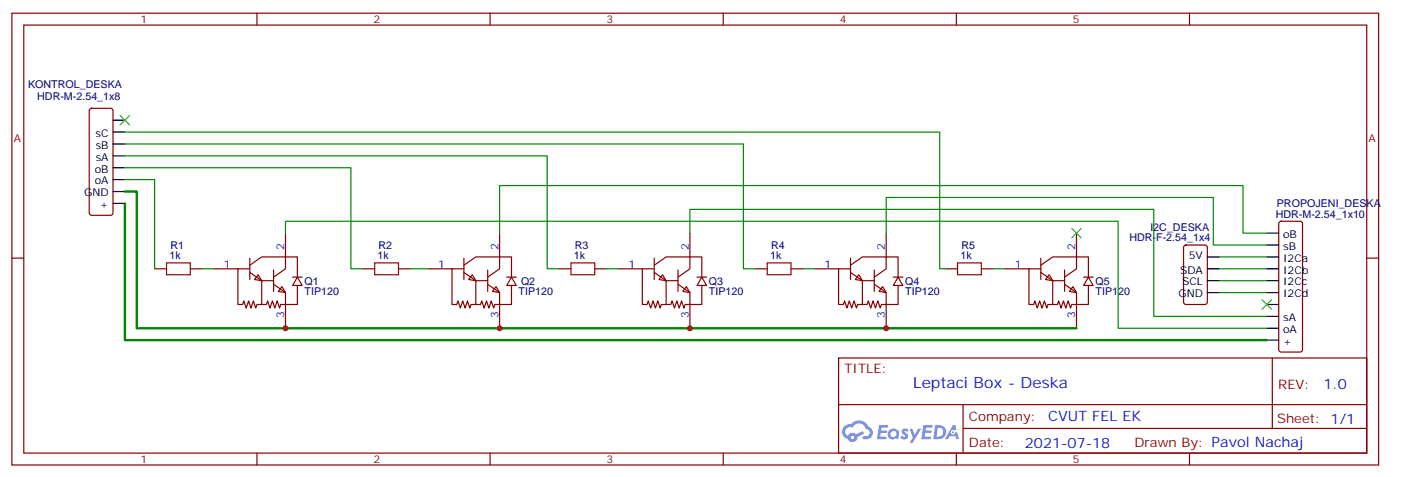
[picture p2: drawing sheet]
<svg xmlns="http://www.w3.org/2000/svg" width="416mm" height="142mm" viewBox="0 0 416 142" stroke-linecap="round" stroke-linejoin="round" font-family="sans-serif">
<g fill="none" stroke="#870000" stroke-width=".35">
<path d="M3.5 3.9h405.4v134.1h-405.4zM7.1 7.4h398.2v127h-398.2zM76.2 3.9v3.5M145.3 3.9v3.5M214.5 3.9v3.5M283.6 3.9v3.5M352.8 3.9v3.5M3.5 76.6h3.6M405.3 76.6h3.6M248.7 106.2h156.6v28.2h-156.6zM377.3 106.2v20.9M76.2 134.4v3.6"/>
<path d="M145.3 134.4v3.6M214.5 134.4v3.6M248.7 120.1h156.5M283.6 134.4v3.6M285.6 127.1h119.6M285.6 120.1v14.1M352.8 134.4v3.6"/>
</g>
<g fill="#5487ff">
<path d="M267.7 127.4a1.22 1.22 0 0 1 1.7 .3l-.4 .5a.47 .47 0 0 0-.3-.4 .47 .47 0 0 0-.5 .2l.1 .3a1.14 1.14 0 0 1 .8 1.7 1.14 1.14 0 0 1-1.9 0l-.2-.2 .5-.5 .7 .4a.29 .29 0 0 0 .3-.3 .29 .29 0 0 0-.2-.3 1.04 1.04 0 0 1-.6-1.7z"/>
<path d="M260.7 126.2h2.4l.3 .1-.2 .5-1.8 .1-.1 .8h1.5l.3 .4-.3 .4h-1.6l-.2 1.1h1.7l.2 .3-.2 .4h-2.6z"/>
<path d="M273.8 126.2h2.4l.3 .1-.1 .5-1.8 .1-.2 .8h1.6l.3 .4-.4 .4h-1.6l-.1 1.1h1.7l.2 .3-.2 .3-2.6 .1z"/>
<path d="M282.6 126.2h.7l.3 1.2-.6 .3a.69 .69 0 0 0-1 .3 .69 .69 0 0 0 .4 1 .69 .69 0 0 0 .9-.7l.5-.2 .6 2.2h-.8l-.2-.9h-1.8l-.5 .9h-.8z"/>
<path d="M269.8 127.2h.8l.6 1.9 1.1-1.9h.9l-2.6 4.2h-.8l.9-1.5z"/>
<path d="M277.4 126.2l-.6 4.1h1.3a2.11 2.11 0 0 0 2.5-2.1 2.11 2.11 0 0 0-2.5-2zM278.1 126.9a1.39 1.39 0 0 1 1.7 1.4 1.39 1.39 0 0 1-1.8 1.3h-.3z"/>
<path d="M263.7 127.8a1.54 1.54 0 0 0-.1 2.1 1.54 1.54 0 0 0 2.2 .2l.6 .2 .3-2.3-.2-.2-.4-.1a1.49 1.49 0 0 0-2.4 .1zM264 128.8a.94 .94 0 0 1 1.8 0 .94 .94 0 0 1-1.8 0z"/>
<path d="M250.4 126.5a2.18 2.18 0 0 0 1.1 3.7 1.44 1.44 0 0 0 1.6 1 1.44 1.44 0 0 0 1.2-1.5l2-1-.5-.8-1.9 1a1.47 1.47 0 0 0-2.4 .5 1.39 1.39 0 0 1-.7-2 1.39 1.39 0 0 1 2-.5 2.12 2.12 0 0 1 2.2-1.3 2.12 2.12 0 0 1 1.9 1.7 1.14 1.14 0 0 1 1.1 1.4 1.14 1.14 0 0 1-1.7 .8 .43 .43 0 0 0-.5 .3 .43 .43 0 0 0 .4 .5 1.98 1.98 0 0 0 2.5-1.2 1.98 1.98 0 0 0-1.2-2.5 3.1 3.1 0 0 0-5.3-.7l-.9 .1zM252.3 129.8a.55 .55 0 0 1 1.1 0 .55 .55 0 0 1-1.1 0z"/>
<circle cx="282.6" cy="128.3" r=".26"/>
</g>
<path d="M26.7 32.3l.5-.2h5.6l.5 .2 .2 .5v30.4l-.2 .5-.5 .2h-5.6l-.5-.2-.2-.5v-30.4zM351.2 72.9l.5-.2h5.7l.6 .4 .1 16.5-.5 .7h-5.9l-.6-.4-.1-16.5zM379.5 65.9l.4-.2h5.7l.5 .2 .2 .5v37.4l-.2 .5-.5 .2h-5.7l-.5-.3-.2-.4v-37.4z" fill="none" stroke="#870000" stroke-width=".35"/>
<g fill="none" stroke="#000" stroke-width=".35">
<path d="M33.5 39.2h3.5M33.5 35.7h3.5M33.5 56.8h3.5M33.5 53.3h3.5M33.5 49.8h3.5M33.5 46.2h3.5M33.5 42.7h3.5M33.5 60.4h3.5M358.1 76.2h3.5M358.1 79.8h3.5M375.7 76.2h3.5M375.7 79.8h3.5"/>
<path d="M375.7 69.2h3.5M375.7 72.7h3.5M358.1 83.3h3.5M358.1 86.8h3.5M375.7 83.3h3.5M375.7 86.8h3.5M375.7 90.3h3.5M375.7 93.9h3.5M375.7 97.4h3.5M375.7 100.9h3.5"/>
</g>
<path d="M361.6 79.8h14.1M361.6 76.2h14.1M361.6 86.8h14.1M361.6 83.3h14.1" fill="none" stroke="#008700" stroke-width=".35"/>
<path d="M37 60.4v40.5h338.7" fill="none" stroke="#008700" stroke-width=".71"/>
<g fill="#fff" stroke="#870000" stroke-width=".35">
<path d="M88.2 82.2l1.4 2.5h-2.8z"/>
<path d="M83.6 85.1l1.1 1.7-2.2-.3z"/>
<path d="M76.6 81.5l1 1.8-2.1-.4z"/>
</g>
<path d="M63.5 79.8h7.1M74.1 79.8h-3.5v10.5h1.4l.3-1 .7 2.1 .7-2.1 .7 2.1 .7-2.1 .7 2.1 .4-1.1h2.8l.4-1 .7 2.1 .7-2.1 .7 2.1 .7-2.1 .7 2.1 .4-1.1h1.4v7.1M74.1 78.7l3.5-2.5h7.1v3.6l-3.6 2.4M74.1 76.6v6.3M84.7 69.2v7h3.5v6M74.1 80.8l3.5 2.5M81.1 83.3h-3.5v7M81.1 84.3l3.6 2.5v3.5h3.5v-5.6M81.1 80.1v6.4M86.8 82.2h2.8" fill="none" stroke="#870000" stroke-width=".35"/>
<g fill="#fff" stroke="#870000" stroke-width=".35">
<path d="M151.7 82.2l1.4 2.5h-2.8z"/>
<path d="M147.1 85.1l1.1 1.7-2.2-.3z"/>
<path d="M140.1 81.5l1 1.8-2.1-.4z"/>
</g>
<path d="M127 79.8h7.1M137.6 79.8h-3.5v10.5h1.4l.3-1 .7 2.1 .7-2.1 .7 2.1 .7-2.1 .7 2.1 .4-1.1h2.8l.4-1 .7 2.1 .7-2.1 .7 2.1 .7-2.1 .7 2.1 .4-1.1h1.4v7.1M137.6 78.7l3.5-2.5h7.1v3.6l-3.6 2.4M137.6 76.6v6.3M148.2 69.2v7h3.5v6M137.6 80.8l3.5 2.5M144.6 83.3h-3.5v7M144.6 84.3l3.6 2.5v3.5h3.5v-5.6M144.6 80.1v6.4M150.3 82.2h2.8" fill="none" stroke="#870000" stroke-width=".35"/>
<g fill="#fff" stroke="#870000" stroke-width=".35">
<path d="M208.1 82.2l1.4 2.5h-2.8z"/>
<path d="M203.6 85.1l1 1.7-2.1-.3z"/>
<path d="M196.5 81.5l1.1 1.8-2.2-.4z"/>
</g>
<path d="M183.4 79.8h7.1M194 79.8h-3.5v10.5h1.4l.4-1 .7 2.1 .7-2.1 .7 2.1 .7-2.1 .7 2.1 .3-1.1h2.9l.3-1 .7 2.1 .7-2.1 .7 2.1 .7-2.1 .7 2.1 .4-1.1h1.4v7.1M194 78.7l3.6-2.5h7v3.6l-3.5 2.4M194 76.6v6.3M204.6 69.2v7h3.5v6M194 80.8l3.6 2.5M201.1 83.3h-3.5v7M201.1 84.3l3.5 2.5v3.5h3.5v-5.6M201.1 80.1v6.4M206.7 82.2h2.8" fill="none" stroke="#870000" stroke-width=".35"/>
<g fill="#fff" stroke="#870000" stroke-width=".35">
<path d="M266.3 82.2l1.5 2.5h-2.9z"/>
<path d="M261.8 85.1l1 1.7-2.1-.3z"/>
<path d="M254.7 81.5l1.1 1.8-2.2-.4z"/>
</g>
<path d="M241.7 79.8h7M252.2 79.8h-3.5v10.5h1.4l.4-1 .7 2.1 .7-2.1 .7 2.1 .7-2.1 .7 2.1 .4-1.1h2.8l.3-1 .7 2.1 .7-2.1 .7 2.1 .7-2.1 .8 2.1 .3-1.1h1.4v7.1M252.2 78.7l3.6-2.5h7v3.6l-3.5 2.4M252.2 76.6v6.3M262.8 69.2v7h3.5v6M252.2 80.8l3.6 2.5M259.3 83.3h-3.5v7M259.3 84.3l3.5 2.5v3.5h3.5v-5.6M259.3 80.1v6.4M264.9 82.2h2.9" fill="none" stroke="#870000" stroke-width=".35"/>
<g fill="#fff" stroke="#870000" stroke-width=".35">
<path d="M322.8 82.2l1.4 2.5h-2.8z"/>
<path d="M318.2 85.1l1.1 1.7-2.2-.3z"/>
<path d="M311.1 81.5l1.1 1.8-2.1-.4z"/>
</g>
<g fill="none" stroke="#870000" stroke-width=".35">
<path d="M45.9 79.8h3.5M56.4 79.8h3.6M107.6 79.8h3.5M118.2 79.8h3.5M165.8 79.8h3.5M176.4 79.8h3.5M224 79.8h3.5M234.6 79.8h3.5M280.5 79.8h3.5M291 79.8h3.6M298.1 79.8h7.1M308.7 79.8h-3.5v10.5h1.4l.3-1 .7 2.1 .7-2.1 .7 2.1 .7-2.1 .7 2.1 .4-1.1h2.8l.4-1 .7 2.1 .7-2.1 .7 2.1 .7-2.1 .7 2.1 .4-1.1h1.4v7.1"/>
<path d="M308.7 78.7l3.5-2.5h7.1v3.6l-3.6 2.4M308.7 76.6v6.3M319.3 69.2v7h3.5v6M308.7 80.8l3.5 2.5M315.7 83.3h-3.5v7M315.7 84.3l3.6 2.5v3.5h3.5v-5.6M315.7 80.1v6.4M321.4 82.2h2.8"/>
</g>
<path d="M49.4 78h7v3.5h-7zM111.1 78h7.1v3.5h-7.1zM169.3 78h7.1v3.5h-7.1zM227.5 78h7.1v3.5h-7.1zM284 78h7v3.5h-7z" fill="none" stroke="#a10000" stroke-width=".35"/>
<g fill="none" stroke="#008700" stroke-width=".35">
<path d="M37 39.2h241.7v40.6h1.8M37 53.3h8.9v26.5M37 49.8h67.1v30h3.5M37 46.2h125.3v33.6h3.5M37 42.7h183.5v37.1h3.5M60 79.8h3.5M84.7 69.2v-3.5h246.9v31.7h44.1M121.7 79.8h5.3M148.2 69.2v-14.1h220.5v14.1h7M179.9 79.8h3.5M204.6 69.2v-7.1h137.6v31.8h33.5M238.1 79.8h3.6"/>
<path d="M262.8 69.2v-10.6h97v14.1h15.9M294.6 79.8h3.5"/>
</g>
<path d="M37 56.8h3.6v40.6h278.7" fill="none" stroke="#008700" stroke-width=".71"/>
<path d="M35.6 34.3l2.9 2.8M38.5 34.3l-2.9 2.8M317.9 67.8l2.8 2.8M320.7 67.8l-2.8 2.8M374.3 88.9l2.8 2.9M377.1 88.9l-2.8 2.9" fill="none" stroke="#3c3" stroke-width=".35"/>
<g fill="#c00">
<circle cx="84.7" cy="97.4" r=".88"/>
<circle cx="148.2" cy="97.4" r=".88"/>
<circle cx="204.6" cy="97.4" r=".88"/>
<circle cx="262.8" cy="97.4" r=".88"/>
</g>
<text font-size="4.6" fill="#00f" x="270.8" y="115.2">Leptaci Box - Deska</text>
<g font-size="4.2" fill="#00f">
<text x="392.5" y="115.5">1.0</text>
<text x="310.9" y="125">CVUT FEL EK</text>
<text x="304" y="132.8">2021-07-18</text>
</g>
<g font-size="3.9" fill="#800">
<text x="250.5" y="110.8">TITLE:</text>
<text x="379.1" y="115.5">REV:</text>
<text x="287.4" y="125">Company:</text>
<text x="378.7" y="125.6">Sheet: 1/1</text>
<text x="287.4" y="132.7">Date:</text>
<text x="336.4" y="132.8">Drawn By: Pavol Nachaj</text>
</g>
<g font-size="3.2" fill="#800">
<text x="41.6" y="6.9">1</text>
<text x="110.8" y="6.9">2</text>
<text x="179.9" y="6.9">3</text>
<text x="249.1" y="6.9">4</text>
<text x="318.2" y="6.9">5</text>
<text x="4.1" y="42">A</text>
<text x="405.9" y="42">A</text>
<text x="41.6" y="137.4">1</text>
<text x="110.8" y="137.4">2</text>
<text x="179.9" y="137.4">3</text>
<text x="249.1" y="137.4">4</text>
<text x="318.2" y="137.4">5</text>
</g>
<g font-size="3.2" fill="#000080">
<text x="8.3" y="26.2">KONTROL_DESKA</text>
<text x="11" y="29.8">HDR-M-2.54_1x8</text>
<text x="378.3" y="64.6">HDR-M-2.54_1x10</text>
<text x="378.7" y="61.5">PROPOJENI_DESKA</text>
<text x="335" y="71.6">HDR-F-2.54_1x4</text>
<text x="341.2" y="68.5">I2C_DESKA</text>
<text x="50.2" y="76.9">1k</text>
<text x="50.5" y="73.9">R1</text>
<text x="112" y="76.9">1k</text>
<text x="112.3" y="73.9">R2</text>
<text x="170.2" y="76.9">1k</text>
<text x="170.5" y="73.9">R3</text>
<text x="228.4" y="76.9">1k</text>
<text x="228.7" y="73.9">R4</text>
<text x="284.8" y="76.9">1k</text>
<text x="285.1" y="73.9">R5</text>
<text x="90.3" y="87.6">TIP120</text>
<text x="90.3" y="84.5">Q1</text>
<text x="153.8" y="87.6">TIP120</text>
<text x="154.5" y="84.4">Q2</text>
<text x="210.3" y="87.6">TIP120</text>
<text x="210.3" y="84.5">Q3</text>
<text x="268.5" y="87.6">TIP120</text>
<text x="268.5" y="84.5">Q4</text>
<text x="324.9" y="87.6">TIP120</text>
<text x="324.9" y="84.5">Q5</text>
</g>
<g font-size="3.2">
<text x="28.3" y="40.6">sC</text>
<text x="28.4" y="44.1">sB</text>
<text x="28.4" y="47.7">sA</text>
<text x="28.1" y="51.2">oB</text>
<text x="24.9" y="58.2">GND</text>
<text x="28.1" y="54.7">oA</text>
<text x="29.6" y="61.8">+</text>
<text x="380.5" y="70.6">oB</text>
<text x="352.6" y="76.9">5V</text>
<text x="380.5" y="74.1">sB</text>
<text x="380.5" y="77.6">I2Ca</text>
<text x="350" y="81.2">SDA</text>
<text x="380.5" y="81.2">I2Cb</text>
<text x="349.5" y="88.2">GND</text>
<text x="350.6" y="84.7">SCL</text>
<text x="380.5" y="84.7">I2Cc</text>
<text x="380.5" y="88.2">I2Cd</text>
<text x="380.5" y="95.3">sA</text>
<text x="380.5" y="98.8">oA</text>
<text x="380.5" y="102.3">+</text>
</g>
<g font-size="3.2" fill="#00f">
<text x="84.3" y="74.1" transform="rotate(-90 84.3 74.1)">2</text>
<text x="147.8" y="74.1" transform="rotate(-90 147.8 74.1)">2</text>
<text x="204.3" y="74.1" transform="rotate(-90 204.3 74.1)">2</text>
<text x="262.5" y="74.1" transform="rotate(-90 262.5 74.1)">2</text>
<text x="318.9" y="74.1" transform="rotate(-90 318.9 74.1)">2</text>
<text x="66.4" y="79.4">1</text>
<text x="129.9" y="79.4">1</text>
<text x="186.4" y="79.4">1</text>
<text x="244.6" y="79.4">1</text>
<text x="301" y="79.4">1</text>
<text x="84.3" y="94.5" transform="rotate(-90 84.3 94.5)">3</text>
<text x="147.8" y="94.5" transform="rotate(-90 147.8 94.5)">3</text>
<text x="204.3" y="94.5" transform="rotate(-90 204.3 94.5)">3</text>
<text x="262.5" y="94.5" transform="rotate(-90 262.5 94.5)">3</text>
<text x="318.9" y="94.5" transform="rotate(-90 318.9 94.5)">3</text>
</g>
</svg>
